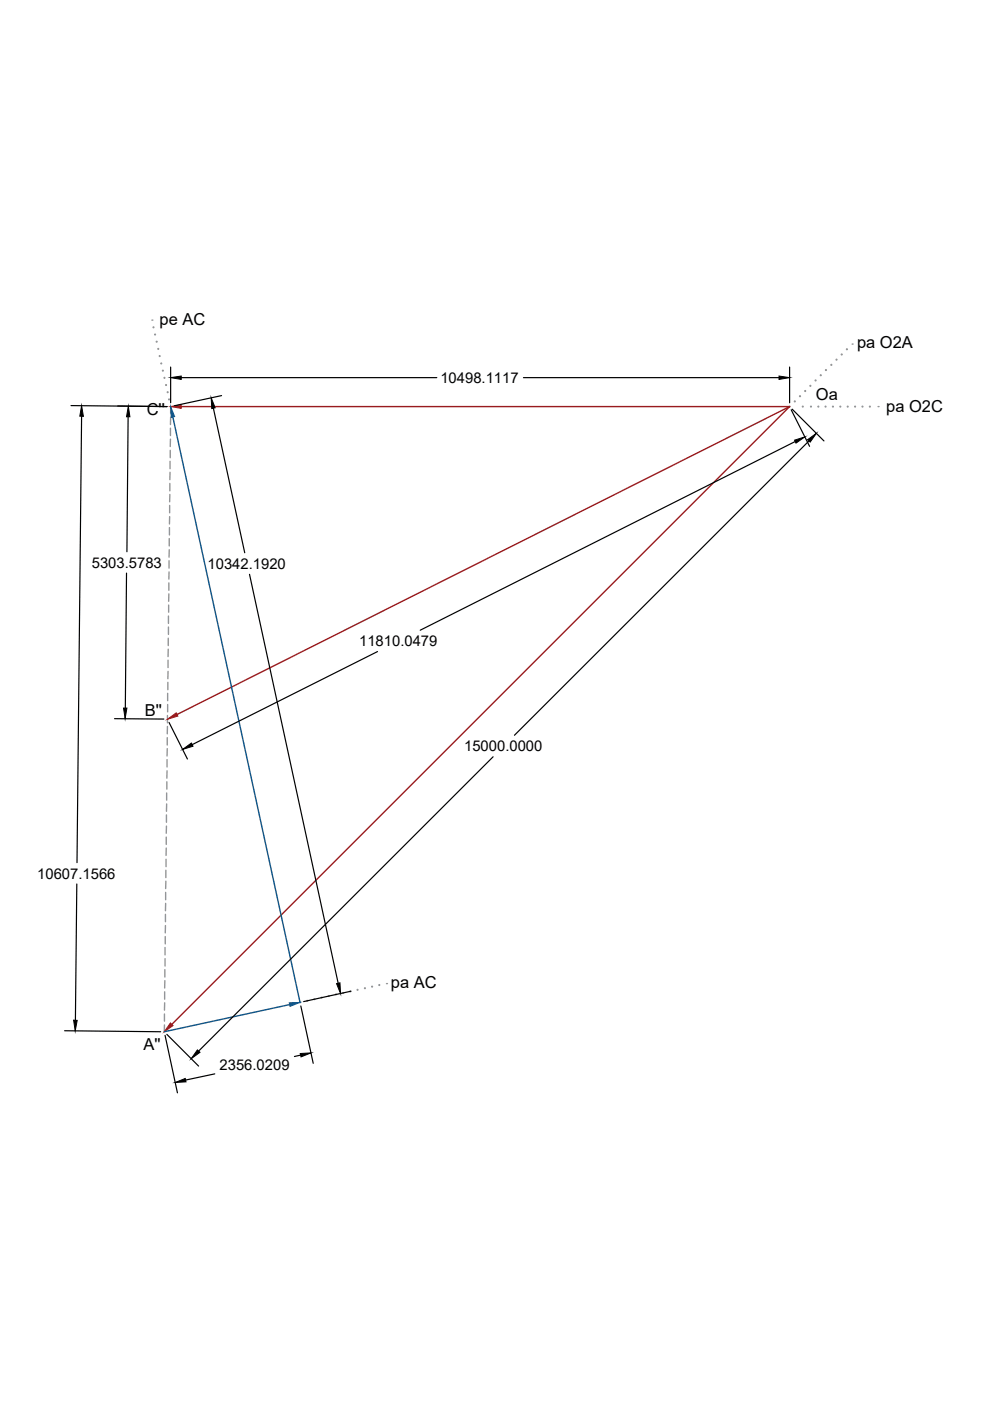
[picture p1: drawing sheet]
<svg xmlns="http://www.w3.org/2000/svg" width="210mm" height="297mm" viewBox="0 0 210 297" stroke-linecap="round" stroke-linejoin="round" font-family="sans-serif">
<!-- layer: 0 -->
<g fill="none" stroke="#939598" stroke-width=".3">
<path d="M32.2 67.9h.1M180.7 73h.1M36.1 97.8v1.6M36.1 95.5v1.5M36.1 93.1v1.6M36.1 90.8v1.5M36.2 88.4l-.1 1.6M36.2 86.2v1.4M186.2 86.2h.1M35.8 118.9v1.6M35.9 116.6l-.1 1.5M35.9 114.2v1.6"/>
<path d="M35.9 111.9v1.5M36 109.5l-.1 1.6M36 107.2v1.5M36 102.5v1.6M36 104.8v1.6M36.1 100.1l-.1 1.6M35.6 140v1.5M35.7 137.6l-.1 1.6M35.7 135.3v1.6M35.7 130.6v1.6M35.7 132.9v1.6M35.8 128.3v1.5"/>
<path d="M35.8 123.6v1.6M35.8 125.9v1.6M35.8 121.3v1.5M35.5 158.7l-.1 1.6M35.5 156.4v1.6M35.5 154v1.6M35.5 151.7v1.6M35.5 147v1.6M35.5 149.4v1.5M35.6 144.7v1.5M35.6 142.3v1.6M35.2 179.8v1.6"/>
<path d="M35.2 177.5v1.5M35.3 175.1l-.1 1.6M35.3 172.8v1.5M35.3 170.4v1.6M35.3 168.1v1.5M35.4 165.7v1.6M35.4 163.4v1.6M35.4 161.1v1.5M35 198.6v1.5M35.1 196.2l-.1 1.6M35.1 193.9v1.5M35.1 191.5v1.6"/>
<path d="M35.1 189.2v1.6M35.2 184.5v1.6M35.2 186.8l-.1 1.6M35.2 182.2v1.5M34.9 217.3l-.1 1.5M34.9 215v1.5M34.9 212.6v1.6M34.9 210.3v1.6M35 205.6v1.6M35 207.9l-.1 1.6M35 200.9v1.6M35 203.3v1.5"/>
<path d="M81.9 208.5h.1"/>
</g>
<g fill="#939598" stroke="#939598" stroke-width=".21">
<circle cx="167.4" cy="86.2" r=".12"/>
<circle cx="168.5" cy="85.1" r=".12"/>
<circle cx="169.6" cy="84" r=".12"/>
<circle cx="170.7" cy="82.9" r=".12"/>
<circle cx="171.8" cy="81.8" r=".12"/>
<circle cx="172.9" cy="80.7" r=".12"/>
<circle cx="174" cy="79.6" r=".12"/>
<circle cx="175.1" cy="78.5" r=".12"/>
<circle cx="176.3" cy="77.4" r=".12"/>
<circle cx="177.4" cy="76.3" r=".12"/>
<circle cx="178.5" cy="75.2" r=".12"/>
<circle cx="179.6" cy="74.1" r=".12"/>
<circle cx="170.2" cy="86.2" r=".12"/>
<circle cx="171.9" cy="86.2" r=".12"/>
<circle cx="173.5" cy="86.2" r=".12"/>
<circle cx="175" cy="86.2" r=".12"/>
<circle cx="176.6" cy="86.2" r=".12"/>
<circle cx="178.2" cy="86.2" r=".12"/>
<circle cx="179.7" cy="86.2" r=".12"/>
<circle cx="181.3" cy="86.2" r=".12"/>
<circle cx="182.9" cy="86.2" r=".12"/>
<circle cx="184.4" cy="86.2" r=".12"/>
<circle cx="63.6" cy="212.5" r=".12"/>
<circle cx="65.1" cy="212.2" r=".12"/>
<circle cx="66.7" cy="211.8" r=".12"/>
<circle cx="68.2" cy="211.5" r=".12"/>
<circle cx="69.7" cy="211.2" r=".12"/>
<circle cx="71.2" cy="210.8" r=".12"/>
<circle cx="72.8" cy="210.5" r=".12"/>
<circle cx="74.3" cy="210.2" r=".12"/>
<circle cx="75.8" cy="209.9" r=".12"/>
<circle cx="77.4" cy="209.5" r=".12"/>
<circle cx="78.9" cy="209.2" r=".12"/>
<circle cx="80.4" cy="208.8" r=".12"/>
<circle cx="36.2" cy="86.2" r=".12"/>
<circle cx="35.8" cy="84.7" r=".12"/>
<circle cx="35.5" cy="83.2" r=".12"/>
<circle cx="35.2" cy="81.6" r=".12"/>
<circle cx="34.9" cy="80.1" r=".12"/>
<circle cx="34.5" cy="78.6" r=".12"/>
<circle cx="34.2" cy="77.1" r=".12"/>
<circle cx="33.9" cy="75.5" r=".12"/>
<circle cx="33.6" cy="74" r=".12"/>
<circle cx="33.2" cy="72.4" r=".12"/>
<circle cx="32.9" cy="70.9" r=".12"/>
<circle cx="32.5" cy="69.4" r=".12"/>
</g>
<path d="M38.4 86.2h129M167.4 86.2l-131 131M167.4 86.2l-129.9 65.3" fill="none" stroke="#991b1e" stroke-width=".3"/>
<g fill="#991b1e" stroke="#991b1e" stroke-width=".21">
<path d="M36.1 216.9l.6 .5-1.9 1.4z"/>
<path d="M36.2 86.2l2.2-.4v.8z"/>
<path d="M35.5 152.5l1.9-1.4 .3 .7z"/>
</g>
<path d="M36.6 88.4l27 124.1M61.4 213l-26.6 5.8" fill="none" stroke="#105689" stroke-width=".3"/>
<g fill="#105689" stroke="#105689" stroke-width=".21">
<path d="M61.3 212.6l2.3-.1-2.1 .9z"/>
<path d="M36.2 86.2l.8 2.1-.7 .2z"/>
</g>
<g fill="none" stroke="#000" stroke-width=".25">
<path d="M36.2 77.8v7.6M167.4 77.8v7.6M15.1 86l20.3 .2-10.4-.1M17.3 88.3l-1 94.6M27.2 88.4l-.3 28.6M38.4 80.1h54.2M45.2 86.5l6.7 30.7M47 83.9l-10.1 2.1M111 80.1h54.2M167.8 86.9l3.8 7.7M168 86.8l6.7 6.7M168.6 93.6l-79.5 40"/>
<path d="M171.5 93.5l-62.4 62.4M26.8 121.5l-.2 28.6M52.9 121.8l18.8 86.7M80 138.1l-39.2 19.8M24.3 152.4l10.4 .1M35.8 153.2l3.9 7.7M104.5 160.5l-62.4 62.4M16.3 187.4l-.3 28.9M13.7 218.5l20.4 .3M35 219.5l2.6 12.2M35.4 219.3l6.7 6.7M63.8 213.3l2.6 12.1"/>
<path d="M74.4 210.2l-10 2.2M45.5 227.7l-6.1 1.3M63.7 223.7l-1.3 .3"/>
</g>
<g fill="#000" stroke="#000" stroke-width=".21">
<path d="M36.2 80.1l2.2-.4v.7zM165.2 79.7l2.2 .4-2.2 .3zM17.3 86l.4 2.3-.8-.1zM27.2 86.1l.3 2.3h-.7zM44.8 84.3l.8 2.2-.7 .1zM168.5 93.3l2.1-.7-1.8 1.4zM171.2 93.2l1.9-1.3-1.3 1.8zM26.2 150.1h.7l-.4 2.3zM38.7 158.9l1.9-1.4 .3 .7zM15.6 216.3h.8l-.5 2.3zM71.4 208.5l.7-.1 .1 2.3zM37.2 229.5l2.1-.8 .1 .7z"/>
<path d="M41.9 222.6l.5 .5-1.9 1.4zM63.7 223.4l2.2-.2-2.1 .9z"/>
</g>
<g font-size="3.5">
<text x="33.9" y="68.8">pe AC</text>
<text x="181.7" y="73.7">pa O2A</text>
<text x="31.1" y="88">C''</text>
<text x="173" y="84.8">Oa</text>
<text x="187.9" y="87.3">pa O2C</text>
<text x="30.7" y="151.9">B''</text>
<text x="82.9" y="209.5">pa AC</text>
<text x="30.4" y="222.7">A''</text>
</g>
<g font-size="3.1">
<text x="93.4" y="81.2">10498.1117</text>
<text x="19.5" y="120.4">5303.5783</text>
<text x="44" y="120.6">10342.1920</text>
<text x="76.1" y="137">11810.0479</text>
<text x="98.4" y="159.3">15000.0000</text>
<text x="7.9" y="186.3">10607.1566</text>
<text x="46.6" y="227">2356.0209</text>
</g>
</svg>
